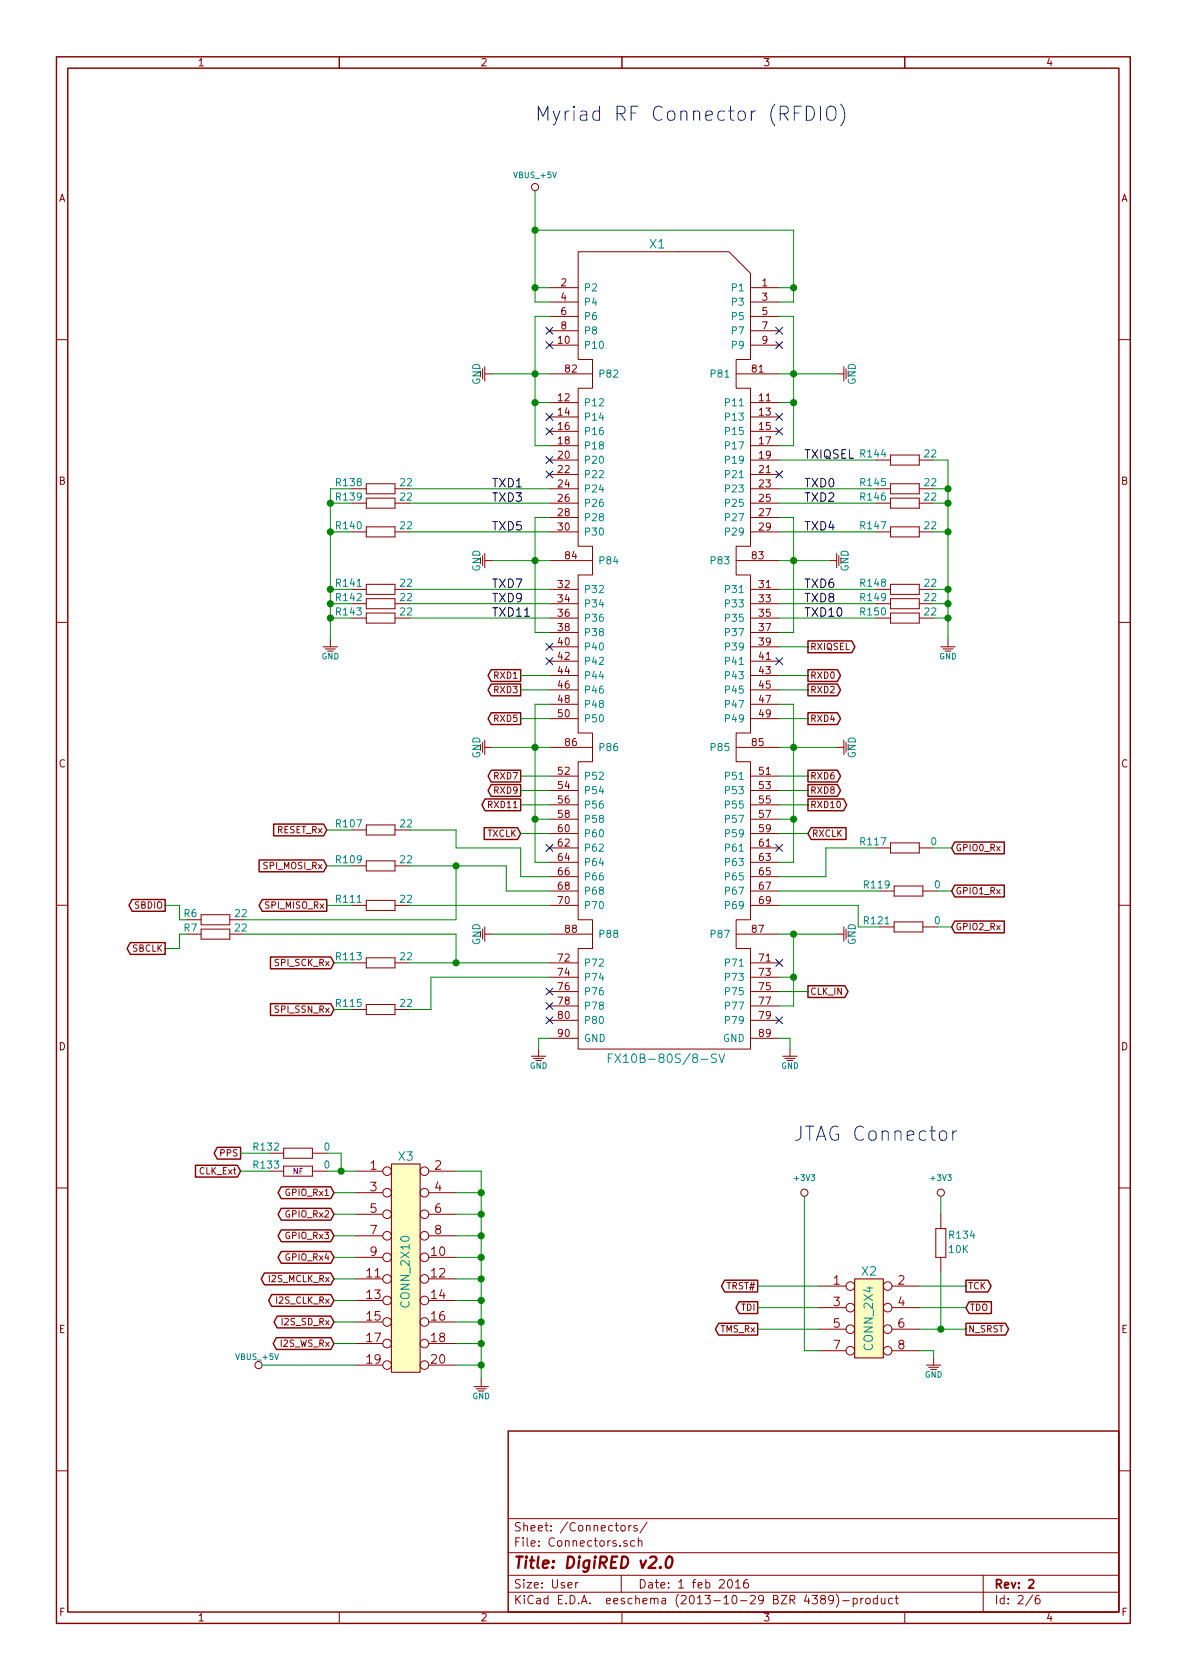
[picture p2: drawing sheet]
EESchema Schematic File Version 2
LIBS:DigiRED-cache
LIBS:DigiRED-cache
EELAYER 24 0
EELAYER END
$Descr User 8263 11692
encoding utf-8
Sheet 2 6
Title "DigiRED v2.0"
Date "1 feb 2016"
Rev "2"
Comp ""
Comment1 ""
Comment2 ""
Comment3 ""
Comment4 ""
$EndDescr
Text GLabel 5625 6900 2    45   Output ~ 0
CLK_IN
Text GLabel 6625 6450 2    45   Input ~ 0
GPIO2_Rx
Text GLabel 6625 6200 2    45   Input ~ 0
GPIO1_Rx
Text GLabel 6625 5900 2    45   Input ~ 0
GPIO0_Rx
Text GLabel 5625 5800 2    45   Input ~ 0
RXCLK
Text GLabel 5625 5600 2    45   Output ~ 0
RXD10
Text GLabel 5625 5500 2    45   Output ~ 0
RXD8
Text GLabel 5625 5400 2    45   Output ~ 0
RXD6
Text GLabel 5625 5000 2    45   Output ~ 0
RXD4
Text GLabel 5625 4800 2    45   Output ~ 0
RXD2
Text GLabel 5625 4700 2    45   Output ~ 0
RXD0
Text GLabel 5625 4500 2    45   Output ~ 0
RXIQSEL
Text GLabel 2325 7025 0    45   Input ~ 0
SPI_SSN_Rx
Text GLabel 2325 6700 0    45   Input ~ 0
SPI_SCK_Rx
Text GLabel 2275 6300 0    45   Output ~ 0
SPI_MISO_Rx
Text GLabel 2275 6025 0    45   Input ~ 0
SPI_MOSI_Rx
Text GLabel 3625 5800 0    45   Input ~ 0
TXCLK
Text GLabel 3625 5600 0    45   Output ~ 0
RXD11
Text GLabel 3625 5500 0    45   Output ~ 0
RXD9
Text GLabel 3625 5400 0    45   Output ~ 0
RXD7
Text GLabel 3625 5000 0    45   Output ~ 0
RXD5
Text GLabel 3625 4800 0    45   Output ~ 0
RXD3
Text GLabel 3625 4700 0    45   Output ~ 0
RXD1
$Comp
L FX10B-80S/8-SV X1
U 1 1
P 4625 4500
F 0 "X1" H 4575 7300 60  0000 C CNN
F 1 "FX10B-80S/8-SV" H 4635 1630 60  0000 C CNN
F 2 "SMD_FX10B-80S/8-SV" H 4625 4500 60  0001 C CNN
F 3 "" H 4625 4500 60  0001 C CNN
F 4 "CONN, RECEPT, 80POS, W/POST, SMD," H 4625 4500 60  0001 C CNN "Description"
F 5 "FX10A-80S/8-SV(71)" H 4625 4500 60  0001 C CNN "Manufacturer Part Number"
F 6 "HIROSE" H 4625 4500 60  0001 C CNN "Manufacturer"
F 7 "DigiKey" H 4625 4500 60  0001 C CNN "Vendor"
F 8 "H11232-ND" H 4625 4500 60  0001 C CNN "Vendor Part Number"
	1    4625 4500
	1    0    0    -1  
$EndComp
$Comp
L GND #01
U 1 1
P 5875 2600
F 0 "#01" H 5925 2650 50  0001 C CNN
F 1 "GND" H 5875 2540 50  0000 C CNN
F 2 "" H 5875 2600 60  0001 C CNN
F 3 "" H 5875 2600 60  0001 C CNN
	1    5875 2600
	0    -1   -1   0   
$EndComp
$Comp
L GND #02
U 1 1
P 5825 3900
F 0 "#02" H 5875 3950 50  0001 C CNN
F 1 "GND" H 5825 3840 50  0000 C CNN
F 2 "" H 5825 3900 60  0001 C CNN
F 3 "" H 5825 3900 60  0001 C CNN
	1    5825 3900
	0    -1   -1   0   
$EndComp
$Comp
L GND #03
U 1 1
P 5875 5200
F 0 "#03" H 5925 5250 50  0001 C CNN
F 1 "GND" H 5875 5140 50  0000 C CNN
F 2 "" H 5875 5200 60  0001 C CNN
F 3 "" H 5875 5200 60  0001 C CNN
	1    5875 5200
	0    -1   -1   0   
$EndComp
$Comp
L GND #04
U 1 1
P 5875 6500
F 0 "#04" H 5925 6550 50  0001 C CNN
F 1 "GND" H 5875 6440 50  0000 C CNN
F 2 "" H 5875 6500 60  0001 C CNN
F 3 "" H 5875 6500 60  0001 C CNN
	1    5875 6500
	0    -1   -1   0   
$EndComp
$Comp
L GND #05
U 1 1
P 3375 6500
F 0 "#05" H 3425 6550 50  0001 C CNN
F 1 "GND" H 3375 6440 50  0000 C CNN
F 2 "" H 3375 6500 60  0001 C CNN
F 3 "" H 3375 6500 60  0001 C CNN
	1    3375 6500
	0    1    1    0   
$EndComp
$Comp
L GND #06
U 1 1
P 3375 5200
F 0 "#06" H 3425 5250 50  0001 C CNN
F 1 "GND" H 3375 5140 50  0000 C CNN
F 2 "" H 3375 5200 60  0001 C CNN
F 3 "" H 3375 5200 60  0001 C CNN
	1    3375 5200
	0    1    1    0   
$EndComp
$Comp
L GND #07
U 1 1
P 3375 3900
F 0 "#07" H 3425 3950 50  0001 C CNN
F 1 "GND" H 3375 3840 50  0000 C CNN
F 2 "" H 3375 3900 60  0001 C CNN
F 3 "" H 3375 3900 60  0001 C CNN
	1    3375 3900
	0    1    1    0   
$EndComp
$Comp
L GND #08
U 1 1
P 3375 2600
F 0 "#08" H 3425 2650 50  0001 C CNN
F 1 "GND" H 3375 2540 50  0000 C CNN
F 2 "" H 3375 2600 60  0001 C CNN
F 3 "" H 3375 2600 60  0001 C CNN
	1    3375 2600
	0    1    1    0   
$EndComp
NoConn ~ 5425 2300
NoConn ~ 5425 2400
NoConn ~ 5425 2900
NoConn ~ 5425 3000
NoConn ~ 5425 3300
NoConn ~ 5425 4600
NoConn ~ 5425 5900
NoConn ~ 5425 6700
NoConn ~ 3825 7000
NoConn ~ 3825 6900
NoConn ~ 3825 4500
NoConn ~ 3825 4600
NoConn ~ 3825 3200
NoConn ~ 3825 3300
NoConn ~ 3825 2900
NoConn ~ 3825 3000
NoConn ~ 3825 2300
NoConn ~ 3825 2400
NoConn ~ 3825 5900
$Comp
L CONN_2X4 X2
U 1 1
P 6050 9200
F 0 "X2" H 6050 9550 60  0000 C CNN
F 1 "CONN_2X4" V 6050 9225 59  0000 C CNN
F 2 "TH_PINHD-4X2_V" H 6050 9200 60  0001 C CNN
F 3 "" H 6050 9200 60  0000 C CNN
F 4 "CONN HEADER, 8POS, .100 STR TIN," H 6050 9200 60  0001 C CNN "Description"
F 5 "67997-408HLF" H 6050 9200 60  0001 C CNN "Manufacturer Part Number"
F 6 "FCI" H 6050 9200 60  0001 C CNN "Manufacturer"
F 7 "Digi-Key" H 6050 9200 60  0001 C CNN "Vendor"
F 8 "609-3397-ND" H 6050 9200 60  0001 C CNN "Vendor Part Number"
	1    6050 9200
	1    0    0    -1  
$EndComp
Text GLabel 5275 9100 0    45   Output ~ 0
TDI
Text GLabel 6725 9100 2    45   Input ~ 0
TDO
Text GLabel 5275 8950 0    45   Output ~ 0
TRST#
Text GLabel 6725 8950 2    45   Output ~ 0
TCK
$Comp
L GND #PWR09
U 1 1
P 6500 9500
F 0 "#PWR09" H 6500 9600 40  0001 C CNN
F 1 "GND" H 6500 9430 40  0000 C CNN
F 2 "~" H 6500 9500 60  0000 C CNN
F 3 "~" H 6500 9500 60  0000 C CNN
	1    6500 9500
	1    0    0    -1  
$EndComp
$Comp
L +3V3 #PWR010
U 1 1
P 5600 8300
F 0 "#PWR010" H 5600 8200 40  0001 C CNN
F 1 "+3V3" H 5600 8400 40  0000 C CNN
F 2 "~" H 5600 8300 60  0000 C CNN
F 3 "~" H 5600 8300 60  0000 C CNN
	1    5600 8300
	1    0    0    -1  
$EndComp
Text GLabel 6725 9250 2    45   Output ~ 0
N_SRST
Text GLabel 2275 5775 0    45   Input ~ 0
RESET_Rx
NoConn ~ 5425 7100
NoConn ~ 3825 7100
$Comp
L GND #PWR011
U 1 1
P 3750 7350
F 0 "#PWR011" H 3750 7450 40  0001 C CNN
F 1 "GND" H 3750 7280 40  0000 C CNN
F 2 "~" H 3750 7350 60  0000 C CNN
F 3 "~" H 3750 7350 60  0000 C CNN
	1    3750 7350
	1    0    0    -1  
$EndComp
$Comp
L GND #PWR012
U 1 1
P 5500 7350
F 0 "#PWR012" H 5500 7450 40  0001 C CNN
F 1 "GND" H 5500 7280 40  0000 C CNN
F 2 "~" H 5500 7350 60  0000 C CNN
F 3 "~" H 5500 7350 60  0000 C CNN
	1    5500 7350
	1    0    0    -1  
$EndComp
Text Notes 5525 7950 0    98   ~ 0
JTAG Connector
Text Notes 3725 850  0    98   ~ 0
Myriad RF Connector (RFDIO)
$Comp
L RESISTOR_0603 R107
U 1 1
P 2650 5775
F 0 "R107" H 2775 5700 50  0000 L BNN
F 1 "22" H 2425 5700 50  0000 L BNN
F 2 "R_SM0402" H 2650 5925 50  0001 C CNN
F 3 "" H 2650 5775 60  0000 C CNN
F 4 "RES, 22.0 OHM, 1/16W, 1%, 0402, SMD," H 2650 5775 60  0001 C CNN "Description"
F 5 "RC0402FR-0722RL" H 2650 5775 60  0001 C CNN "Manufacturer Part Number"
F 6 "Yageo" H 2650 5775 60  0001 C CNN "Manufacturer"
F 7 "Digi-Key" H 2650 5775 60  0001 C CNN "Vendor"
F 8 "311-22.0LRTR-ND" H 2650 5775 60  0001 C CNN "Vendor Part Number"
	1    2650 5775
	-1   0    0    1   
$EndComp
$Comp
L RESISTOR_0603 R117
U 1 1
P 6300 5900
F 0 "R117" H 6425 5825 50  0000 L BNN
F 1 "0" H 6075 5825 50  0000 L BNN
F 2 "R_SM0402" H 6300 6050 50  0001 C CNN
F 3 "" H 6300 5900 60  0000 C CNN
F 4 "RES, 0.0 OHM,1/16W, JUMP, 0402 SMD," H 6300 5900 60  0001 C CNN "Description"
F 5 "RC0402JR-070RL" H 6300 5900 60  0001 C CNN "Manufacturer Part Number"
F 6 "Yageo" H 6300 5900 60  0001 C CNN "Manufacturer"
F 7 "Digi-Key" H 6300 5900 60  0001 C CNN "Vendor"
F 8 "311-0.0JRCT-ND" H 6300 5900 60  0001 C CNN "Vendor Part Number"
	1    6300 5900
	-1   0    0    1   
$EndComp
$Comp
L RESISTOR_0603 R119
U 1 1
P 6325 6200
F 0 "R119" H 6450 6125 50  0000 L BNN
F 1 "0" H 6100 6125 50  0000 L BNN
F 2 "R_SM0402" H 6325 6350 50  0001 C CNN
F 3 "" H 6325 6200 60  0000 C CNN
F 4 "RES, 0.0 OHM,1/16W, JUMP, 0402 SMD," H 6325 6200 60  0001 C CNN "Description"
F 5 "RC0402JR-070RL" H 6325 6200 60  0001 C CNN "Manufacturer Part Number"
F 6 "Yageo" H 6325 6200 60  0001 C CNN "Manufacturer"
F 7 "Digi-Key" H 6325 6200 60  0001 C CNN "Vendor"
F 8 "311-0.0JRCT-ND" H 6325 6200 60  0001 C CNN "Vendor Part Number"
	1    6325 6200
	-1   0    0    1   
$EndComp
$Comp
L RESISTOR_0603 R121
U 1 1
P 6325 6450
F 0 "R121" H 6450 6375 50  0000 L BNN
F 1 "0" H 6100 6375 50  0000 L BNN
F 2 "R_SM0402" H 6325 6600 50  0001 C CNN
F 3 "" H 6325 6450 60  0000 C CNN
F 4 "RES, 0.0 OHM,1/16W, JUMP, 0402 SMD," H 6325 6450 60  0001 C CNN "Description"
F 5 "RC0402JR-070RL" H 6325 6450 60  0001 C CNN "Manufacturer Part Number"
F 6 "Yageo" H 6325 6450 60  0001 C CNN "Manufacturer"
F 7 "Digi-Key" H 6325 6450 60  0001 C CNN "Vendor"
F 8 "311-0.0JRCT-ND" H 6325 6450 60  0001 C CNN "Vendor Part Number"
	1    6325 6450
	-1   0    0    1   
$EndComp
$Comp
L RESISTOR_0603 R109
U 1 1
P 2650 6025
F 0 "R109" H 2775 5950 50  0000 L BNN
F 1 "22" H 2425 5950 50  0000 L BNN
F 2 "R_SM0402" H 2650 6175 50  0001 C CNN
F 3 "" H 2650 6025 60  0000 C CNN
F 4 "RES, 22.0 OHM, 1/16W, 1%, 0402, SMD," H 2650 6025 60  0001 C CNN "Description"
F 5 "RC0402FR-0722RL" H 2650 6025 60  0001 C CNN "Manufacturer Part Number"
F 6 "Yageo" H 2650 6025 60  0001 C CNN "Manufacturer"
F 7 "Digi-Key" H 2650 6025 60  0001 C CNN "Vendor"
F 8 "311-22.0LRTR-ND" H 2650 6025 60  0001 C CNN "Vendor Part Number"
	1    2650 6025
	-1   0    0    1   
$EndComp
$Comp
L RESISTOR_0603 R111
U 1 1
P 2650 6300
F 0 "R111" H 2775 6225 50  0000 L BNN
F 1 "22" H 2425 6225 50  0000 L BNN
F 2 "R_SM0402" H 2650 6450 50  0001 C CNN
F 3 "" H 2650 6300 60  0000 C CNN
F 4 "RES, 22.0 OHM, 1/16W, 1%, 0402, SMD," H 2650 6300 60  0001 C CNN "Description"
F 5 "RC0402FR-0722RL" H 2650 6300 60  0001 C CNN "Manufacturer Part Number"
F 6 "Yageo" H 2650 6300 60  0001 C CNN "Manufacturer"
F 7 "Digi-Key" H 2650 6300 60  0001 C CNN "Vendor"
F 8 "311-22.0LRTR-ND" H 2650 6300 60  0001 C CNN "Vendor Part Number"
	1    2650 6300
	-1   0    0    1   
$EndComp
$Comp
L RESISTOR_0603 R113
U 1 1
P 2650 6700
F 0 "R113" H 2775 6625 50  0000 L BNN
F 1 "22" H 2425 6625 50  0000 L BNN
F 2 "R_SM0402" H 2650 6850 50  0001 C CNN
F 3 "" H 2650 6700 60  0000 C CNN
F 4 "RES, 22.0 OHM, 1/16W, 1%, 0402, SMD," H 2650 6700 60  0001 C CNN "Description"
F 5 "RC0402FR-0722RL" H 2650 6700 60  0001 C CNN "Manufacturer Part Number"
F 6 "Yageo" H 2650 6700 60  0001 C CNN "Manufacturer"
F 7 "Digi-Key" H 2650 6700 60  0001 C CNN "Vendor"
F 8 "311-22.0LRTR-ND" H 2650 6700 60  0001 C CNN "Vendor Part Number"
	1    2650 6700
	-1   0    0    1   
$EndComp
$Comp
L RESISTOR_0603 R115
U 1 1
P 2650 7025
F 0 "R115" H 2775 6950 50  0000 L BNN
F 1 "22" H 2425 6950 50  0000 L BNN
F 2 "R_SM0402" H 2650 7175 50  0001 C CNN
F 3 "" H 2650 7025 60  0000 C CNN
F 4 "RES, 22.0 OHM, 1/16W, 1%, 0402, SMD," H 2650 7025 60  0001 C CNN "Description"
F 5 "RC0402FR-0722RL" H 2650 7025 60  0001 C CNN "Manufacturer Part Number"
F 6 "Yageo" H 2650 7025 60  0001 C CNN "Manufacturer"
F 7 "Digi-Key" H 2650 7025 60  0001 C CNN "Vendor"
F 8 "311-22.0LRTR-ND" H 2650 7025 60  0001 C CNN "Vendor Part Number"
	1    2650 7025
	-1   0    0    1   
$EndComp
$Comp
L VBUS_+5V #PWR013
U 1 1
P 3725 1300
F 0 "#PWR013" H 3725 1200 40  0001 C CNN
F 1 "VBUS_+5V" H 3725 1380 40  0000 C CNN
F 2 "~" H 3725 1300 60  0000 C CNN
F 3 "~" H 3725 1300 60  0000 C CNN
	1    3725 1300
	1    0    0    -1  
$EndComp
Text GLabel 5275 9250 0    45   Output ~ 0
TMS_Rx
Text GLabel 1150 6300 0    45   Output ~ 0
SBDIO
Text GLabel 1150 6600 0    45   Output ~ 0
SBCLK
$Comp
L RESISTOR_0603 R7
U 1 1
P 1500 6500
F 0 "R7" H 1625 6425 50  0000 L BNN
F 1 "22" H 1275 6425 50  0000 L BNN
F 2 "R_SM0402" H 1500 6650 50  0001 C CNN
F 3 "" H 1500 6500 60  0000 C CNN
F 4 "RES, 22.0 OHM, 1/16W, 1%, 0402, SMD," H 1500 6500 60  0001 C CNN "Description"
F 5 "RC0402FR-0722RL" H 1500 6500 60  0001 C CNN "Manufacturer Part Number"
F 6 "Yageo" H 1500 6500 60  0001 C CNN "Manufacturer"
F 7 "Digi-Key" H 1500 6500 60  0001 C CNN "Vendor"
F 8 "311-22.0LRTR-ND" H 1500 6500 60  0001 C CNN "Vendor Part Number"
	1    1500 6500
	-1   0    0    1   
$EndComp
$Comp
L RESISTOR_0603 R6
U 1 1
P 1500 6400
F 0 "R6" H 1625 6325 50  0000 L BNN
F 1 "22" H 1275 6325 50  0000 L BNN
F 2 "R_SM0402" H 1500 6550 50  0001 C CNN
F 3 "" H 1500 6400 60  0000 C CNN
F 4 "RES, 22.0 OHM, 1/16W, 1%, 0402, SMD," H 1500 6400 60  0001 C CNN "Description"
F 5 "RC0402FR-0722RL" H 1500 6400 60  0001 C CNN "Manufacturer Part Number"
F 6 "Yageo" H 1500 6400 60  0001 C CNN "Manufacturer"
F 7 "Digi-Key" H 1500 6400 60  0001 C CNN "Vendor"
F 8 "311-22.0LRTR-ND" H 1500 6400 60  0001 C CNN "Vendor Part Number"
	1    1500 6400
	-1   0    0    1   
$EndComp
$Comp
L CONN_2X10 X3
U 1 1
P 2825 8400
F 0 "X3" H 2825 8750 59  0000 C CNN
F 1 "CONN_2X10" V 2825 7950 59  0000 C CNN
F 2 "TH_PINHD-10X2_HRA" H 2825 8400 60  0001 C CNN
F 3 "" H 2825 8400 60  0000 C CNN
F 4 "CONN HEADER, 20POS, .100 R/A, 30AU," H 2825 8400 60  0001 C CNN "Description"
F 5 "68021-120HLF" H 2825 8400 60  0001 C CNN "Manufacturer Part Number"
F 6 "FCI" H 2825 8400 60  0001 C CNN "Manufacturer"
F 7 "Digi-Key" H 2825 8400 60  0001 C CNN "Vendor"
F 8 "609-3338-ND" H 2825 8400 60  0001 C CNN "Vendor Part Number"
	1    2825 8400
	1    0    0    -1  
$EndComp
$Comp
L GND #PWR014
U 1 1
P 3350 9650
F 0 "#PWR014" H 3350 9750 40  0001 C CNN
F 1 "GND" H 3350 9580 40  0000 C CNN
F 2 "~" H 3350 9650 60  0000 C CNN
F 3 "~" H 3350 9650 60  0000 C CNN
	1    3350 9650
	1    0    0    -1  
$EndComp
Text GLabel 2325 8900 0    45   BiDi ~ 0
I2S_MCLK_Rx
Text GLabel 2325 9050 0    45   BiDi ~ 0
I2S_CLK_Rx
Text GLabel 2325 9200 0    45   BiDi ~ 0
I2S_SD_Rx
Text GLabel 2325 9350 0    45   BiDi ~ 0
I2S_WS_Rx
Text GLabel 2325 8300 0    45   BiDi ~ 0
GPIO_Rx1
Text GLabel 2325 8450 0    45   BiDi ~ 0
GPIO_Rx2
Text GLabel 2325 8600 0    45   BiDi ~ 0
GPIO_Rx3
Text GLabel 2325 8750 0    45   BiDi ~ 0
GPIO_Rx4
Text GLabel 1675 8025 0    45   Output ~ 0
PPS
$Comp
L VBUS_+5V #PWR015
U 1 1
P 1800 9500
F 0 "#PWR015" H 1800 9400 40  0001 C CNN
F 1 "VBUS_+5V" V 1860 9510 40  0000 C CNN
F 2 "~" H 1800 9500 60  0000 C CNN
F 3 "~" H 1800 9500 60  0000 C CNN
	1    1800 9500
	0    -1   -1   0   
$EndComp
Text GLabel 1675 8150 0    45   Input ~ 0
CLK_Ext
$Comp
L RESISTOR_0603 R133
U 1 1
P 2075 8150
F 0 "R133" H 2200 8075 50  0000 L BNN
F 1 "0" H 1850 8075 50  0000 L BNN
F 2 "R_SM0805" H 2075 8300 50  0001 C CNN
F 3 "" H 2075 8150 60  0000 C CNN
F 4 "RES, 0.0 OHM, .33W, JUMP, 0805, SMD," H 2075 8150 60  0001 C CNN "Description"
F 5 "CRCW08050000Z0EAHP" H 2075 8150 60  0001 C CNN "Manufacturer Part Number"
F 6 "Vishay Dale" H 2075 8150 60  0001 C CNN "Manufacturer"
F 7 "Digi-Key" H 2075 8150 60  0001 C CNN "Vendor"
F 8 "541-0.0TBCT-ND" H 2075 8150 60  0001 C CNN "Vendor Part Number"
F 9 "NF" H 2075 8150 39  0000 C CNN "Installation"
F 10 "NOFIT" H 2075 8150 60  0001 C CNN "Assemble"
	1    2075 8150
	-1   0    0    1   
$EndComp
$Comp
L RESISTOR_0603 R132
U 1 1
P 2075 8025
F 0 "R132" H 2200 7950 50  0000 L BNN
F 1 "0" H 1850 7950 50  0000 L BNN
F 2 "R_SM0805" H 2075 8175 50  0001 C CNN
F 3 "" H 2075 8025 60  0000 C CNN
F 4 "RES, 0.0 OHM, .33W, JUMP, 0805, SMD," H 2075 8025 60  0001 C CNN "Description"
F 5 "CRCW08050000Z0EAHP" H 2075 8025 60  0001 C CNN "Manufacturer Part Number"
F 6 "Vishay Dale" H 2075 8025 60  0001 C CNN "Manufacturer"
F 7 "Digi-Key" H 2075 8025 60  0001 C CNN "Vendor"
F 8 "541-0.0TBCT-ND" H 2075 8025 60  0001 C CNN "Vendor Part Number"
	1    2075 8025
	-1   0    0    1   
$EndComp
$Comp
L +3V3 #PWR016
U 1 1
P 6550 8300
F 0 "#PWR016" H 6550 8200 40  0001 C CNN
F 1 "+3V3" H 6550 8400 40  0000 C CNN
F 2 "~" H 6550 8300 60  0000 C CNN
F 3 "~" H 6550 8300 60  0000 C CNN
	1    6550 8300
	1    0    0    -1  
$EndComp
$Comp
L RESISTOR_0603 R134
U 1 1
P 6550 8650
F 0 "R134" V 6525 8700 50  0000 L BNN
F 1 "10K" V 6625 8700 50  0000 L BNN
F 2 "R_SM0402" H 6550 8800 50  0001 C CNN
F 3 "" H 6550 8650 60  0000 C CNN
F 4 "RES, 10K OHM, 1/16W, 5%, 0402, SMD," H 6550 8650 60  0001 C CNN "Description"
F 5 "RC0402JR-0710KL" H 6550 8650 60  0001 C CNN "Manufacturer Part Number"
F 6 "Yageo" H 6550 8650 60  0001 C CNN "Manufacturer"
F 7 "Digi-Key" H 6550 8650 60  0001 C CNN "Vendor"
F 8 "311-10KJRCT-ND" H 6550 8650 60  0001 C CNN "Vendor Part Number"
	1    6550 8650
	0    1    1    0   
$EndComp
Connection ~ 3725 2800
Wire Wire Line
	3725 2200 3725 3100
Wire Wire Line
	3725 3100 3825 3100
Wire Wire Line
	5425 3700 6100 3700
Wire Wire Line
	5425 4200 6100 4200
Wire Wire Line
	2850 3400 3825 3400
Wire Wire Line
	2850 3700 3825 3700
Wire Wire Line
	2850 4200 3825 4200
Wire Wire Line
	3625 4700 3825 4700
Wire Wire Line
	3625 5000 3825 5000
Wire Wire Line
	3625 5500 3825 5500
Wire Wire Line
	3625 5800 3825 5800
Wire Wire Line
	2850 6300 3825 6300
Wire Wire Line
	3000 6800 3825 6800
Wire Wire Line
	5425 6300 5975 6300
Wire Wire Line
	5425 5800 5625 5800
Wire Wire Line
	5425 3400 6100 3400
Wire Wire Line
	5625 4500 5425 4500
Wire Wire Line
	5625 4800 5425 4800
Wire Wire Line
	5625 5600 5425 5600
Wire Wire Line
	5625 5400 5425 5400
Connection ~ 5525 5700
Wire Wire Line
	5525 5700 5425 5700
Wire Wire Line
	5425 3900 5775 3900
Wire Wire Line
	3825 6500 3425 6500
Wire Wire Line
	5425 5200 5825 5200
Wire Wire Line
	5425 4900 5525 4900
Wire Wire Line
	5525 4900 5525 6000
Wire Wire Line
	5525 6000 5425 6000
Wire Wire Line
	5525 6800 5425 6800
Wire Wire Line
	3425 5200 3825 5200
Wire Wire Line
	3425 3900 3825 3900
Wire Wire Line
	3725 4400 3825 4400
Wire Wire Line
	3725 3600 3725 4400
Wire Wire Line
	3425 2600 3825 2600
Wire Wire Line
	3725 2800 3825 2800
Wire Wire Line
	3725 2200 3825 2200
Connection ~ 5525 2600
Wire Wire Line
	5525 3100 5425 3100
Wire Wire Line
	5525 2200 5525 3100
Wire Wire Line
	5525 2200 5425 2200
Connection ~ 3725 2000
Wire Wire Line
	3725 2000 3825 2000
Wire Wire Line
	5525 2100 5425 2100
Wire Wire Line
	5525 1600 5525 2100
Wire Wire Line
	3725 2100 3825 2100
Wire Wire Line
	5425 2000 5525 2000
Connection ~ 5525 2000
Wire Wire Line
	5425 2800 5525 2800
Connection ~ 5525 2800
Wire Wire Line
	5425 2600 5825 2600
Connection ~ 3725 2600
Wire Wire Line
	3725 3600 3825 3600
Connection ~ 3725 3900
Wire Wire Line
	3825 4900 3725 4900
Wire Wire Line
	3725 4900 3725 6000
Wire Wire Line
	3725 6000 3825 6000
Connection ~ 3725 5200
Wire Wire Line
	3725 5700 3825 5700
Connection ~ 3725 5700
Wire Wire Line
	5525 6500 5525 7000
Wire Wire Line
	5525 7000 5425 7000
Connection ~ 5525 6800
Connection ~ 5525 5200
Wire Wire Line
	5425 6500 5825 6500
Connection ~ 5525 6500
Wire Wire Line
	5525 4400 5425 4400
Wire Wire Line
	5525 3600 5525 4400
Wire Wire Line
	5525 3600 5425 3600
Connection ~ 5525 3900
Wire Wire Line
	5625 5500 5425 5500
Wire Wire Line
	5625 5000 5425 5000
Wire Wire Line
	5625 4700 5425 4700
Wire Wire Line
	5425 3200 6100 3200
Wire Wire Line
	5425 3500 6100 3500
Wire Wire Line
	5425 6100 5750 6100
Wire Wire Line
	5625 6900 5425 6900
Wire Wire Line
	2850 6700 3825 6700
Wire Wire Line
	3525 6200 3825 6200
Wire Wire Line
	3625 5600 3825 5600
Wire Wire Line
	3625 5400 3825 5400
Wire Wire Line
	3625 4800 3825 4800
Wire Wire Line
	2850 4300 3825 4300
Wire Wire Line
	2850 4100 3825 4100
Wire Wire Line
	2850 3500 3825 3500
Wire Wire Line
	5425 4300 6100 4300
Wire Wire Line
	5425 6200 6125 6200
Wire Wire Line
	6400 9400 6500 9400
Wire Wire Line
	6500 9400 6500 9450
Wire Wire Line
	5600 9400 5700 9400
Wire Wire Line
	3825 6100 3625 6100
Wire Wire Line
	3825 7225 3750 7225
Wire Wire Line
	3750 7225 3750 7300
Wire Wire Line
	5425 7225 5500 7225
Wire Wire Line
	5500 7225 5500 7300
Wire Wire Line
	3725 1325 3725 2100
Wire Wire Line
	2275 5775 2450 5775
Wire Wire Line
	2275 6025 2450 6025
Wire Wire Line
	2275 6300 2450 6300
Wire Wire Line
	2325 6700 2450 6700
Wire Wire Line
	2325 7025 2450 7025
Wire Wire Line
	3625 6100 3625 5900
Wire Wire Line
	2850 5775 3175 5775
Wire Wire Line
	2850 6025 3525 6025
Wire Wire Line
	3525 6025 3525 6200
Wire Wire Line
	3000 6800 3000 7025
Wire Wire Line
	3000 7025 2850 7025
Wire Wire Line
	6500 5900 6625 5900
Wire Wire Line
	6525 6200 6625 6200
Wire Wire Line
	6525 6450 6625 6450
Wire Wire Line
	5750 5900 6100 5900
Wire Wire Line
	5750 6100 5750 5900
Wire Wire Line
	5975 6300 5975 6450
Wire Wire Line
	5975 6450 6125 6450
Connection ~ 3725 1600
Wire Wire Line
	3175 6700 3175 6500
Connection ~ 3175 6700
Connection ~ 3175 6025
Wire Wire Line
	3175 5775 3175 5900
Wire Wire Line
	3175 5900 3625 5900
Wire Wire Line
	1700 6400 3175 6400
Wire Wire Line
	3175 6500 1700 6500
Wire Wire Line
	3175 6400 3175 6025
Wire Wire Line
	1300 6400 1250 6400
Wire Wire Line
	1250 6400 1250 6300
Wire Wire Line
	1250 6300 1150 6300
Wire Wire Line
	1300 6500 1250 6500
Wire Wire Line
	1250 6500 1250 6600
Wire Wire Line
	1250 6600 1150 6600
Wire Wire Line
	3350 9500 3175 9500
Wire Wire Line
	3350 8150 3350 9600
Wire Wire Line
	3175 9350 3350 9350
Connection ~ 3350 9500
Wire Wire Line
	3175 9200 3350 9200
Connection ~ 3350 9350
Wire Wire Line
	3175 9050 3350 9050
Connection ~ 3350 9200
Wire Wire Line
	3175 8900 3350 8900
Connection ~ 3350 9050
Wire Wire Line
	3175 8750 3350 8750
Connection ~ 3350 8900
Wire Wire Line
	3175 8600 3350 8600
Connection ~ 3350 8750
Wire Wire Line
	3175 8450 3350 8450
Connection ~ 3350 8600
Wire Wire Line
	3175 8300 3350 8300
Connection ~ 3350 8450
Connection ~ 3350 8300
Wire Wire Line
	3175 8150 3350 8150
Wire Wire Line
	2325 8300 2475 8300
Wire Wire Line
	2475 8450 2325 8450
Wire Wire Line
	2475 8600 2325 8600
Wire Wire Line
	2475 8900 2325 8900
Wire Wire Line
	2475 9050 2325 9050
Wire Wire Line
	2475 9200 2325 9200
Wire Wire Line
	2475 9350 2325 9350
Wire Wire Line
	2475 8750 2325 8750
Wire Wire Line
	5525 1600 3725 1600
Wire Wire Line
	5700 8950 5275 8950
Wire Wire Line
	5700 9100 5275 9100
Wire Wire Line
	6725 8950 6400 8950
Wire Wire Line
	6400 9100 6725 9100
Wire Wire Line
	5600 8325 5600 9400
Wire Wire Line
	6550 8325 6550 8450
Wire Wire Line
	6550 8850 6550 9250
Connection ~ 6550 9250
Wire Wire Line
	6400 9250 6725 9250
Wire Wire Line
	1825 9500 2475 9500
Wire Wire Line
	2275 8150 2475 8150
Wire Wire Line
	2275 8025 2375 8025
Wire Wire Line
	2375 8025 2375 8150
Connection ~ 2375 8150
Wire Wire Line
	1875 8025 1675 8025
Wire Wire Line
	1675 8150 1875 8150
$Comp
L RESISTOR_0603 R138
U 1 1
P 2650 3400
F 0 "R138" H 2775 3325 50  0000 L BNN
F 1 "22" H 2425 3325 50  0000 L BNN
F 2 "R_SM0402" H 2650 3550 50  0001 C CNN
F 3 "" H 2650 3400 60  0000 C CNN
F 4 "RES, 22.0 OHM, 1/16W, 1%, 0402, SMD," H 2650 3400 60  0001 C CNN "Description"
F 5 "RC0402FR-0722RL" H 2650 3400 60  0001 C CNN "Manufacturer Part Number"
F 6 "Yageo" H 2650 3400 60  0001 C CNN "Manufacturer"
F 7 "Digi-Key" H 2650 3400 60  0001 C CNN "Vendor"
F 8 "311-22.0LRTR-ND" H 2650 3400 60  0001 C CNN "Vendor Part Number"
	1    2650 3400
	-1   0    0    1   
$EndComp
$Comp
L RESISTOR_0603 R139
U 1 1
P 2650 3500
F 0 "R139" H 2775 3425 50  0000 L BNN
F 1 "22" H 2425 3425 50  0000 L BNN
F 2 "R_SM0402" H 2650 3650 50  0001 C CNN
F 3 "" H 2650 3500 60  0000 C CNN
F 4 "RES, 22.0 OHM, 1/16W, 1%, 0402, SMD," H 2650 3500 60  0001 C CNN "Description"
F 5 "RC0402FR-0722RL" H 2650 3500 60  0001 C CNN "Manufacturer Part Number"
F 6 "Yageo" H 2650 3500 60  0001 C CNN "Manufacturer"
F 7 "Digi-Key" H 2650 3500 60  0001 C CNN "Vendor"
F 8 "311-22.0LRTR-ND" H 2650 3500 60  0001 C CNN "Vendor Part Number"
	1    2650 3500
	-1   0    0    1   
$EndComp
$Comp
L RESISTOR_0603 R140
U 1 1
P 2650 3700
F 0 "R140" H 2775 3625 50  0000 L BNN
F 1 "22" H 2425 3625 50  0000 L BNN
F 2 "R_SM0402" H 2650 3850 50  0001 C CNN
F 3 "" H 2650 3700 60  0000 C CNN
F 4 "RES, 22.0 OHM, 1/16W, 1%, 0402, SMD," H 2650 3700 60  0001 C CNN "Description"
F 5 "RC0402FR-0722RL" H 2650 3700 60  0001 C CNN "Manufacturer Part Number"
F 6 "Yageo" H 2650 3700 60  0001 C CNN "Manufacturer"
F 7 "Digi-Key" H 2650 3700 60  0001 C CNN "Vendor"
F 8 "311-22.0LRTR-ND" H 2650 3700 60  0001 C CNN "Vendor Part Number"
	1    2650 3700
	-1   0    0    1   
$EndComp
$Comp
L RESISTOR_0603 R141
U 1 1
P 2650 4100
F 0 "R141" H 2775 4025 50  0000 L BNN
F 1 "22" H 2425 4025 50  0000 L BNN
F 2 "R_SM0402" H 2650 4250 50  0001 C CNN
F 3 "" H 2650 4100 60  0000 C CNN
F 4 "RES, 22.0 OHM, 1/16W, 1%, 0402, SMD," H 2650 4100 60  0001 C CNN "Description"
F 5 "RC0402FR-0722RL" H 2650 4100 60  0001 C CNN "Manufacturer Part Number"
F 6 "Yageo" H 2650 4100 60  0001 C CNN "Manufacturer"
F 7 "Digi-Key" H 2650 4100 60  0001 C CNN "Vendor"
F 8 "311-22.0LRTR-ND" H 2650 4100 60  0001 C CNN "Vendor Part Number"
	1    2650 4100
	-1   0    0    1   
$EndComp
$Comp
L RESISTOR_0603 R142
U 1 1
P 2650 4200
F 0 "R142" H 2775 4125 50  0000 L BNN
F 1 "22" H 2425 4125 50  0000 L BNN
F 2 "R_SM0402" H 2650 4350 50  0001 C CNN
F 3 "" H 2650 4200 60  0000 C CNN
F 4 "RES, 22.0 OHM, 1/16W, 1%, 0402, SMD," H 2650 4200 60  0001 C CNN "Description"
F 5 "RC0402FR-0722RL" H 2650 4200 60  0001 C CNN "Manufacturer Part Number"
F 6 "Yageo" H 2650 4200 60  0001 C CNN "Manufacturer"
F 7 "Digi-Key" H 2650 4200 60  0001 C CNN "Vendor"
F 8 "311-22.0LRTR-ND" H 2650 4200 60  0001 C CNN "Vendor Part Number"
	1    2650 4200
	-1   0    0    1   
$EndComp
$Comp
L RESISTOR_0603 R143
U 1 1
P 2650 4300
F 0 "R143" H 2775 4225 50  0000 L BNN
F 1 "22" H 2425 4225 50  0000 L BNN
F 2 "R_SM0402" H 2650 4450 50  0001 C CNN
F 3 "" H 2650 4300 60  0000 C CNN
F 4 "RES, 22.0 OHM, 1/16W, 1%, 0402, SMD," H 2650 4300 60  0001 C CNN "Description"
F 5 "RC0402FR-0722RL" H 2650 4300 60  0001 C CNN "Manufacturer Part Number"
F 6 "Yageo" H 2650 4300 60  0001 C CNN "Manufacturer"
F 7 "Digi-Key" H 2650 4300 60  0001 C CNN "Vendor"
F 8 "311-22.0LRTR-ND" H 2650 4300 60  0001 C CNN "Vendor Part Number"
	1    2650 4300
	-1   0    0    1   
$EndComp
$Comp
L RESISTOR_0603 R144
U 1 1
P 6300 3200
F 0 "R144" H 6425 3125 50  0000 L BNN
F 1 "22" H 6075 3125 50  0000 L BNN
F 2 "R_SM0402" H 6300 3350 50  0001 C CNN
F 3 "" H 6300 3200 60  0000 C CNN
F 4 "RES, 22.0 OHM, 1/16W, 1%, 0402, SMD," H 6300 3200 60  0001 C CNN "Description"
F 5 "RC0402FR-0722RL" H 6300 3200 60  0001 C CNN "Manufacturer Part Number"
F 6 "Yageo" H 6300 3200 60  0001 C CNN "Manufacturer"
F 7 "Digi-Key" H 6300 3200 60  0001 C CNN "Vendor"
F 8 "311-22.0LRTR-ND" H 6300 3200 60  0001 C CNN "Vendor Part Number"
	1    6300 3200
	-1   0    0    1   
$EndComp
$Comp
L RESISTOR_0603 R145
U 1 1
P 6300 3400
F 0 "R145" H 6425 3325 50  0000 L BNN
F 1 "22" H 6075 3325 50  0000 L BNN
F 2 "R_SM0402" H 6300 3550 50  0001 C CNN
F 3 "" H 6300 3400 60  0000 C CNN
F 4 "RES, 22.0 OHM, 1/16W, 1%, 0402, SMD," H 6300 3400 60  0001 C CNN "Description"
F 5 "RC0402FR-0722RL" H 6300 3400 60  0001 C CNN "Manufacturer Part Number"
F 6 "Yageo" H 6300 3400 60  0001 C CNN "Manufacturer"
F 7 "Digi-Key" H 6300 3400 60  0001 C CNN "Vendor"
F 8 "311-22.0LRTR-ND" H 6300 3400 60  0001 C CNN "Vendor Part Number"
	1    6300 3400
	-1   0    0    1   
$EndComp
$Comp
L RESISTOR_0603 R146
U 1 1
P 6300 3500
F 0 "R146" H 6425 3425 50  0000 L BNN
F 1 "22" H 6075 3425 50  0000 L BNN
F 2 "R_SM0402" H 6300 3650 50  0001 C CNN
F 3 "" H 6300 3500 60  0000 C CNN
F 4 "RES, 22.0 OHM, 1/16W, 1%, 0402, SMD," H 6300 3500 60  0001 C CNN "Description"
F 5 "RC0402FR-0722RL" H 6300 3500 60  0001 C CNN "Manufacturer Part Number"
F 6 "Yageo" H 6300 3500 60  0001 C CNN "Manufacturer"
F 7 "Digi-Key" H 6300 3500 60  0001 C CNN "Vendor"
F 8 "311-22.0LRTR-ND" H 6300 3500 60  0001 C CNN "Vendor Part Number"
	1    6300 3500
	-1   0    0    1   
$EndComp
$Comp
L RESISTOR_0603 R147
U 1 1
P 6300 3700
F 0 "R147" H 6425 3625 50  0000 L BNN
F 1 "22" H 6075 3625 50  0000 L BNN
F 2 "R_SM0402" H 6300 3850 50  0001 C CNN
F 3 "" H 6300 3700 60  0000 C CNN
F 4 "RES, 22.0 OHM, 1/16W, 1%, 0402, SMD," H 6300 3700 60  0001 C CNN "Description"
F 5 "RC0402FR-0722RL" H 6300 3700 60  0001 C CNN "Manufacturer Part Number"
F 6 "Yageo" H 6300 3700 60  0001 C CNN "Manufacturer"
F 7 "Digi-Key" H 6300 3700 60  0001 C CNN "Vendor"
F 8 "311-22.0LRTR-ND" H 6300 3700 60  0001 C CNN "Vendor Part Number"
	1    6300 3700
	-1   0    0    1   
$EndComp
$Comp
L RESISTOR_0603 R148
U 1 1
P 6300 4100
F 0 "R148" H 6425 4025 50  0000 L BNN
F 1 "22" H 6075 4025 50  0000 L BNN
F 2 "R_SM0402" H 6300 4250 50  0001 C CNN
F 3 "" H 6300 4100 60  0000 C CNN
F 4 "RES, 22.0 OHM, 1/16W, 1%, 0402, SMD," H 6300 4100 60  0001 C CNN "Description"
F 5 "RC0402FR-0722RL" H 6300 4100 60  0001 C CNN "Manufacturer Part Number"
F 6 "Yageo" H 6300 4100 60  0001 C CNN "Manufacturer"
F 7 "Digi-Key" H 6300 4100 60  0001 C CNN "Vendor"
F 8 "311-22.0LRTR-ND" H 6300 4100 60  0001 C CNN "Vendor Part Number"
	1    6300 4100
	-1   0    0    1   
$EndComp
$Comp
L RESISTOR_0603 R149
U 1 1
P 6300 4200
F 0 "R149" H 6425 4125 50  0000 L BNN
F 1 "22" H 6075 4125 50  0000 L BNN
F 2 "R_SM0402" H 6300 4350 50  0001 C CNN
F 3 "" H 6300 4200 60  0000 C CNN
F 4 "RES, 22.0 OHM, 1/16W, 1%, 0402, SMD," H 6300 4200 60  0001 C CNN "Description"
F 5 "RC0402FR-0722RL" H 6300 4200 60  0001 C CNN "Manufacturer Part Number"
F 6 "Yageo" H 6300 4200 60  0001 C CNN "Manufacturer"
F 7 "Digi-Key" H 6300 4200 60  0001 C CNN "Vendor"
F 8 "311-22.0LRTR-ND" H 6300 4200 60  0001 C CNN "Vendor Part Number"
	1    6300 4200
	-1   0    0    1   
$EndComp
$Comp
L RESISTOR_0603 R150
U 1 1
P 6300 4300
F 0 "R150" H 6425 4225 50  0000 L BNN
F 1 "22" H 6075 4225 50  0000 L BNN
F 2 "R_SM0402" H 6300 4450 50  0001 C CNN
F 3 "" H 6300 4300 60  0000 C CNN
F 4 "RES, 22.0 OHM, 1/16W, 1%, 0402, SMD," H 6300 4300 60  0001 C CNN "Description"
F 5 "RC0402FR-0722RL" H 6300 4300 60  0001 C CNN "Manufacturer Part Number"
F 6 "Yageo" H 6300 4300 60  0001 C CNN "Manufacturer"
F 7 "Digi-Key" H 6300 4300 60  0001 C CNN "Vendor"
F 8 "311-22.0LRTR-ND" H 6300 4300 60  0001 C CNN "Vendor Part Number"
	1    6300 4300
	-1   0    0    1   
$EndComp
$Comp
L GND #PWR017
U 1 1
P 2300 4500
F 0 "#PWR017" H 2300 4600 40  0001 C CNN
F 1 "GND" H 2300 4430 40  0000 C CNN
F 2 "~" H 2300 4500 60  0000 C CNN
F 3 "~" H 2300 4500 60  0000 C CNN
	1    2300 4500
	1    0    0    -1  
$EndComp
$Comp
L GND #PWR018
U 1 1
P 6600 4500
F 0 "#PWR018" H 6600 4600 40  0001 C CNN
F 1 "GND" H 6600 4430 40  0000 C CNN
F 2 "~" H 6600 4500 60  0000 C CNN
F 3 "~" H 6600 4500 60  0000 C CNN
	1    6600 4500
	1    0    0    -1  
$EndComp
Wire Wire Line
	6100 4100 5425 4100
Wire Wire Line
	6600 3200 6600 4450
Wire Wire Line
	6600 4300 6500 4300
Wire Wire Line
	6600 4200 6500 4200
Connection ~ 6600 4300
Wire Wire Line
	6600 4100 6500 4100
Connection ~ 6600 4200
Wire Wire Line
	6600 3700 6500 3700
Connection ~ 6600 4100
Wire Wire Line
	6600 3500 6500 3500
Connection ~ 6600 3700
Wire Wire Line
	6600 3400 6500 3400
Connection ~ 6600 3500
Wire Wire Line
	6600 3200 6500 3200
Connection ~ 6600 3400
Wire Wire Line
	2300 3400 2300 4450
Wire Wire Line
	2300 4300 2450 4300
Wire Wire Line
	2300 4200 2450 4200
Connection ~ 2300 4300
Wire Wire Line
	2300 4100 2450 4100
Connection ~ 2300 4200
Wire Wire Line
	2300 3700 2450 3700
Wire Wire Line
	2300 3500 2450 3500
Connection ~ 2300 3700
Wire Wire Line
	2300 3400 2450 3400
Connection ~ 2300 3500
Wire Wire Line
	5700 9250 5275 9250
Text Label 3425 3400 0    59   ~ 0
TXD1
Text Label 3425 3500 0    59   ~ 0
TXD3
Text Label 3425 3700 0    59   ~ 0
TXD5
Text Label 3425 4100 0    59   ~ 0
TXD7
Text Label 3425 4200 0    59   ~ 0
TXD9
Text Label 3425 4300 0    59   ~ 0
TXD11
Text Label 5600 4300 0    59   ~ 0
TXD10
Text Label 5600 4200 0    59   ~ 0
TXD8
Text Label 5600 4100 0    59   ~ 0
TXD6
Text Label 5600 3700 0    59   ~ 0
TXD4
Text Label 5600 3500 0    59   ~ 0
TXD2
Text Label 5600 3400 0    59   ~ 0
TXD0
Text Label 5600 3200 0    59   ~ 0
TXIQSEL
Connection ~ 2300 4100
$EndSCHEMATC
